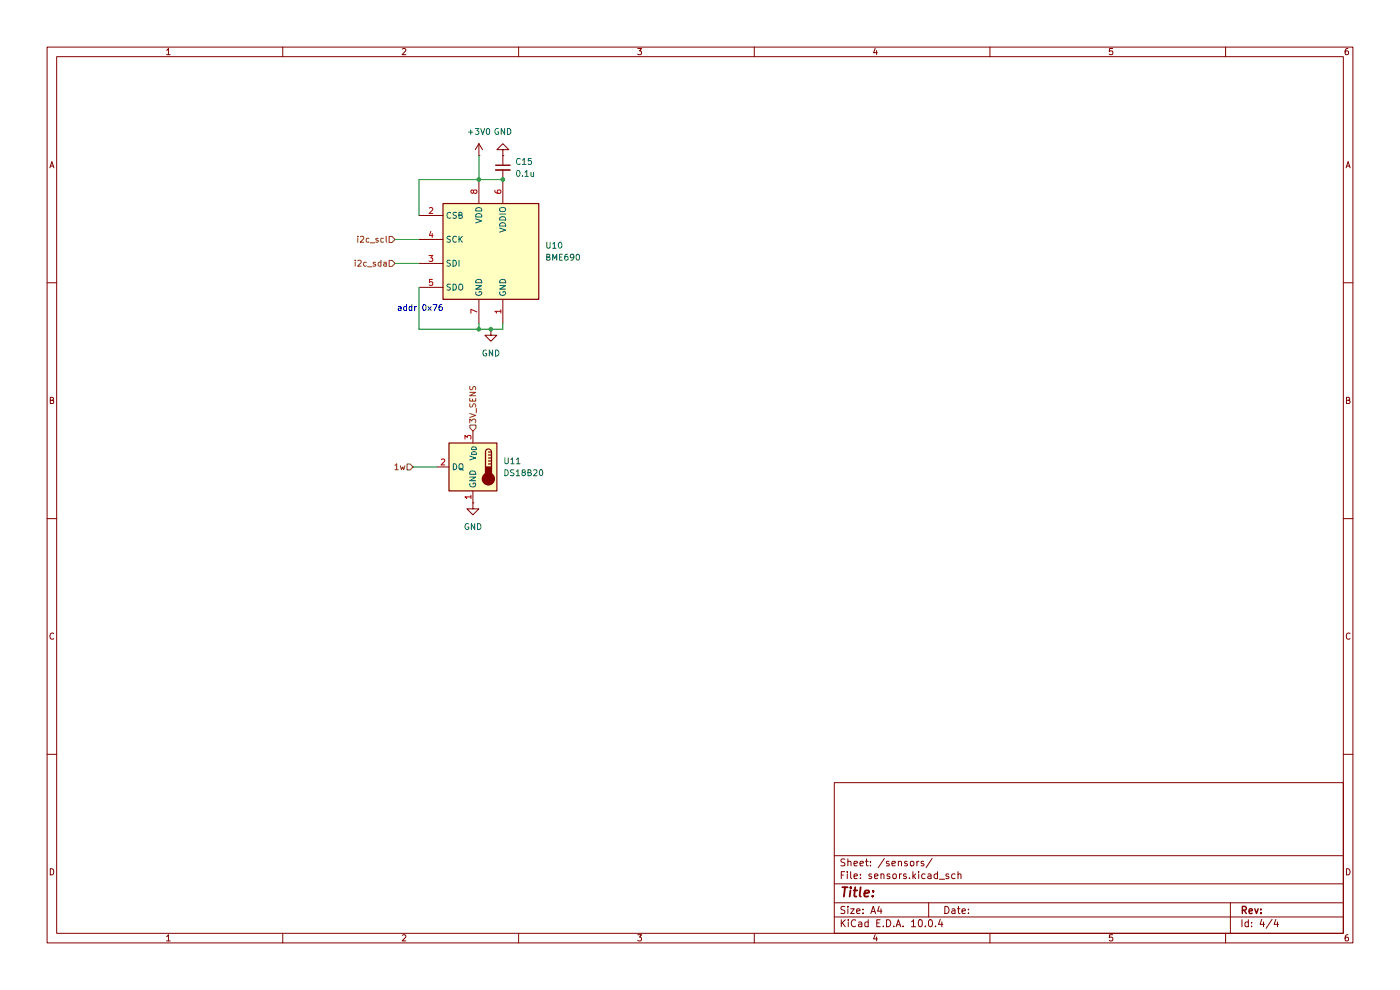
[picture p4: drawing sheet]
(kicad_sch
 (version 20260306)
 (generator "eeschema")
 (generator_version "10.0")
 (paper "A4")
 (lib_symbols
  (symbol "Device:C_Small"
   (pin_numbers (hide yes))
   (pin_names
    (offset 0.254) (hide yes)) (exclude_from_sim no) (in_bom yes) (on_board yes)
   (in_pos_files yes)
   (duplicate_pin_numbers_are_jumpers no)
   (property "Reference" "C" (at 0.254 1.778 0) (show_name no) (do_not_autoplace no) (effects (font (size 1.27 1.27)) (justify left)))
   (property "Value" "C_Small" (at 0.254 -2.032 0) (show_name no) (do_not_autoplace no) (effects (font (size 1.27 1.27)) (justify left)))
   (property "Footprint" "" (at 0 0 0) (show_name no) (do_not_autoplace no) (hide yes) (effects (font (size 1.27 1.27))))
   (property "Datasheet" "" (at 0 0 0) (show_name no) (do_not_autoplace no) (hide yes) (effects (font (size 1.27 1.27))))
   (property "Description" "Unpolarized capacitor, small symbol" (at 0 0 0) (show_name no) (do_not_autoplace no) (hide yes) (effects (font (size 1.27 1.27))))
   (symbol "C_Small_0_1"
    (polyline (pts (xy -1.524 0.508) (xy 1.524 0.508)) (stroke (width 0.3048) (type default)) (fill (type none)))
    (polyline (pts (xy -1.524 -0.508) (xy 1.524 -0.508)) (stroke (width 0.3302) (type default)) (fill (type none))))
   (symbol "C_Small_1_1"
    (pin passive line (at 0 2.54 270) (length 2.032) (name "" (effects (font (size 1.27 1.27)))) (number "1" (effects (font (size 1.27 1.27)))))
    (pin passive line (at 0 -2.54 90) (length 2.032) (name "" (effects (font (size 1.27 1.27)))) (number "2" (effects (font (size 1.27 1.27))))))
   (embedded_fonts no))
  (symbol "Sensor:BME680" (exclude_from_sim no) (in_bom yes) (on_board yes)
   (in_pos_files yes)
   (duplicate_pin_numbers_are_jumpers no)
   (property "Reference" "U9" (at -11.43 1.2701 0) (show_name no) (do_not_autoplace no) (effects (font (size 1.27 1.27)) (justify right)))
   (property "Value" "BME690" (at -11.43 -1.2699 0) (show_name no) (do_not_autoplace no) (effects (font (size 1.27 1.27)) (justify right)))
   (property "Footprint" "Package_LGA:Bosch_LGA-8_3x3mm_P0.8mm_ClockwisePinNumbering" (at 36.83 -11.43 0) (show_name no) (do_not_autoplace no) (hide yes) (effects (font (size 1.27 1.27))))
   (property "Datasheet" "https://ae-bst.resource.bosch.com/media/_tech/media/datasheets/BST-BME680-DS001.pdf" (at 0 -5.08 0) (show_name no) (do_not_autoplace no) (hide yes) (effects (font (size 1.27 1.27))))
   (property "Description" "4-in-1 sensor, gas, humidity, pressure, temperature, I2C and SPI interface, 1.71-3.6V, LGA-8" (at 0 0 0) (show_name no) (do_not_autoplace no) (hide yes) (effects (font (size 1.27 1.27))))
   (symbol "BME680_0_1"
    (rectangle (start -10.16 10.16) (end 10.16 -10.16) (stroke (width 0.254) (type default)) (fill (type background))))
   (symbol "BME680_1_1"
    (pin power_in line (at -2.54 -15.24 90) (length 5.08) (name "GND" (effects (font (size 1.27 1.27)))) (number "1" (effects (font (size 1.27 1.27)))))
    (pin input line (at 15.24 7.62 180) (length 5.08) (name "CSB" (effects (font (size 1.27 1.27)))) (number "2" (effects (font (size 1.27 1.27)))))
    (pin bidirectional line (at 15.24 -2.54 180) (length 5.08) (name "SDI" (effects (font (size 1.27 1.27)))) (number "3" (effects (font (size 1.27 1.27)))))
    (pin input line (at 15.24 2.54 180) (length 5.08) (name "SCK" (effects (font (size 1.27 1.27)))) (number "4" (effects (font (size 1.27 1.27)))))
    (pin bidirectional line (at 15.24 -7.62 180) (length 5.08) (name "SDO" (effects (font (size 1.27 1.27)))) (number "5" (effects (font (size 1.27 1.27)))))
    (pin power_in line (at -2.54 15.24 270) (length 5.08) (name "VDDIO" (effects (font (size 1.27 1.27)))) (number "6" (effects (font (size 1.27 1.27)))))
    (pin power_in line (at 2.54 -15.24 90) (length 5.08) (name "GND" (effects (font (size 1.27 1.27)))) (number "7" (effects (font (size 1.27 1.27)))))
    (pin power_in line (at 2.54 15.24 270) (length 5.08) (name "VDD" (effects (font (size 1.27 1.27)))) (number "8" (effects (font (size 1.27 1.27))))))
   (embedded_fonts no))
  (symbol "Sensor_Temperature:DS18B20" (exclude_from_sim no) (in_bom yes) (on_board yes)
   (in_pos_files yes)
   (duplicate_pin_numbers_are_jumpers no)
   (property "Reference" "U" (at -3.81 6.35 0) (show_name no) (do_not_autoplace no) (effects (font (size 1.27 1.27))))
   (property "Value" "DS18B20" (at 6.35 6.35 0) (show_name no) (do_not_autoplace no) (effects (font (size 1.27 1.27))))
   (property "Footprint" "Package_TO_SOT_THT:TO-92_Inline" (at -25.4 -6.35 0) (show_name no) (do_not_autoplace no) (hide yes) (effects (font (size 1.27 1.27))))
   (property "Datasheet" "http://datasheets.maximintegrated.com/en/ds/DS18B20.pdf" (at -3.81 6.35 0) (show_name no) (do_not_autoplace no) (hide yes) (effects (font (size 1.27 1.27))))
   (property "Description" "Programmable Resolution 1-Wire Digital Thermometer TO-92" (at 0 0 0) (show_name no) (do_not_autoplace no) (hide yes) (effects (font (size 1.27 1.27))))
   (symbol "DS18B20_0_1"
    (rectangle (start -5.08 5.08) (end 5.08 -5.08) (stroke (width 0.254) (type default)) (fill (type background)))
    (polyline (pts (xy -3.937 3.175) (xy -3.937 0)) (stroke (width 0.254) (type default)) (fill (type none)))
    (polyline (pts (xy -3.937 3.175) (xy -3.302 3.175)) (stroke (width 0.254) (type default)) (fill (type none)))
    (polyline (pts (xy -3.937 2.54) (xy -3.302 2.54)) (stroke (width 0.254) (type default)) (fill (type none)))
    (polyline (pts (xy -3.937 1.905) (xy -3.302 1.905)) (stroke (width 0.254) (type default)) (fill (type none)))
    (polyline (pts (xy -3.937 1.27) (xy -3.302 1.27)) (stroke (width 0.254) (type default)) (fill (type none)))
    (polyline (pts (xy -3.937 0.635) (xy -3.302 0.635)) (stroke (width 0.254) (type default)) (fill (type none)))
    (arc (start -3.937 3.175) (mid -3.302 3.8073) (end -2.667 3.175) (stroke (width 0.254) (type default)) (fill (type none)))
    (circle (center -3.302 -2.54) (radius 1.27) (stroke (width 0.254) (type default)) (fill (type outline)))
    (polyline (pts (xy -2.667 3.175) (xy -2.667 0)) (stroke (width 0.254) (type default)) (fill (type none)))
    (rectangle (start -2.667 -1.905) (end -3.937 0) (stroke (width 0.254) (type default)) (fill (type outline))))
   (symbol "DS18B20_1_1"
    (pin power_in line (at 0 -7.62 90) (length 2.54) (name "GND" (effects (font (size 1.27 1.27)))) (number "1" (effects (font (size 1.27 1.27)))))
    (pin bidirectional line (at 7.62 0 180) (length 2.54) (name "DQ" (effects (font (size 1.27 1.27)))) (number "2" (effects (font (size 1.27 1.27)))))
    (pin power_in line (at 0 7.62 270) (length 2.54) (name "V_{DD}" (effects (font (size 1.27 1.27)))) (number "3" (effects (font (size 1.27 1.27))))))
   (embedded_fonts no))
  (symbol "power:+3V0"
   (power global)
   (pin_numbers (hide yes))
   (pin_names
    (offset 0) (hide yes)) (exclude_from_sim no) (in_bom yes) (on_board yes)
   (in_pos_files yes)
   (duplicate_pin_numbers_are_jumpers no)
   (property "Reference" "#PWR" (at 0 -3.81 0) (show_name no) (do_not_autoplace no) (hide yes) (effects (font (size 1.27 1.27))))
   (property "Value" "+3V0" (at 0 3.556 0) (show_name no) (do_not_autoplace no) (effects (font (size 1.27 1.27))))
   (property "Footprint" "" (at 0 0 0) (show_name no) (do_not_autoplace no) (hide yes) (effects (font (size 1.27 1.27))))
   (property "Datasheet" "" (at 0 0 0) (show_name no) (do_not_autoplace no) (hide yes) (effects (font (size 1.27 1.27))))
   (property "Description" "Power symbol creates a global label with name \"+3V0\"" (at 0 0 0) (show_name no) (do_not_autoplace no) (hide yes) (effects (font (size 1.27 1.27))))
   (symbol "+3V0_0_1"
    (polyline (pts (xy -0.762 1.27) (xy 0 2.54)) (stroke (width 0) (type default)) (fill (type none)))
    (polyline (pts (xy 0 2.54) (xy 0.762 1.27)) (stroke (width 0) (type default)) (fill (type none)))
    (polyline (pts (xy 0 0) (xy 0 2.54)) (stroke (width 0) (type default)) (fill (type none))))
   (symbol "+3V0_1_1"
    (pin power_in line (at 0 0 90) (length 0) (name "" (effects (font (size 1.27 1.27)))) (number "1" (effects (font (size 1.27 1.27))))))
   (embedded_fonts no))
  (symbol "power:GND"
   (power global)
   (pin_numbers (hide yes))
   (pin_names
    (offset 0) (hide yes)) (exclude_from_sim no) (in_bom yes) (on_board yes)
   (in_pos_files yes)
   (duplicate_pin_numbers_are_jumpers no)
   (property "Reference" "#PWR" (at 0 -6.35 0) (show_name no) (do_not_autoplace no) (hide yes) (effects (font (size 1.27 1.27))))
   (property "Value" "GND" (at 0 -3.81 0) (show_name no) (do_not_autoplace no) (effects (font (size 1.27 1.27))))
   (property "Footprint" "" (at 0 0 0) (show_name no) (do_not_autoplace no) (hide yes) (effects (font (size 1.27 1.27))))
   (property "Datasheet" "" (at 0 0 0) (show_name no) (do_not_autoplace no) (hide yes) (effects (font (size 1.27 1.27))))
   (property "Description" "Power symbol creates a global label with name \"GND\" , ground" (at 0 0 0) (show_name no) (do_not_autoplace no) (hide yes) (effects (font (size 1.27 1.27))))
   (symbol "GND_0_1"
    (polyline (pts (xy 0 0) (xy 0 -1.27) (xy 1.27 -1.27) (xy 0 -2.54) (xy -1.27 -1.27) (xy 0 -1.27)) (stroke (width 0) (type default)) (fill (type none))))
   (symbol "GND_1_1"
    (pin power_in line (at 0 0 270) (length 0) (name "" (effects (font (size 1.27 1.27)))) (number "1" (effects (font (size 1.27 1.27))))))
   (embedded_fonts no)))
 (text "addr 0x76\n"
  (exclude_from_sim no)
  (at 89.154 65.532 0)
  (effects (font (size 1.27 1.27))))
 (junction
  (at 106.68 38.1)
  (diameter 0)
  (color 0 0 0 0))
 (junction
  (at 101.6 69.85)
  (diameter 0)
  (color 0 0 0 0))
 (junction
  (at 101.6 38.1)
  (diameter 0)
  (color 0 0 0 0))
 (junction
  (at 104.14 69.85)
  (diameter 0)
  (color 0 0 0 0))
 (wire
  (pts (xy 106.68 68.58) (xy 106.68 69.85))
  (stroke (width 0) (type default)))
 (wire
  (pts (xy 106.68 69.85) (xy 104.14 69.85))
  (stroke (width 0) (type default)))
 (wire
  (pts (xy 101.6 68.58) (xy 101.6 69.85))
  (stroke (width 0) (type default)))
 (wire
  (pts (xy 87.63 99.06) (xy 92.71 99.06))
  (stroke (width 0) (type default)))
 (wire
  (pts (xy 88.9 38.1) (xy 101.6 38.1))
  (stroke (width 0) (type default)))
 (wire
  (pts (xy 88.9 69.85) (xy 101.6 69.85))
  (stroke (width 0) (type default)))
 (wire
  (pts (xy 101.6 33.02) (xy 101.6 38.1))
  (stroke (width 0) (type default)))
 (wire
  (pts (xy 88.9 60.96) (xy 88.9 69.85))
  (stroke (width 0) (type default)))
 (wire
  (pts (xy 88.9 45.72) (xy 88.9 38.1))
  (stroke (width 0) (type default)))
 (wire
  (pts (xy 101.6 38.1) (xy 106.68 38.1))
  (stroke (width 0) (type default)))
 (wire
  (pts (xy 83.82 55.88) (xy 88.9 55.88))
  (stroke (width 0) (type default)))
 (wire
  (pts (xy 83.82 50.8) (xy 88.9 50.8))
  (stroke (width 0) (type default)))
 (wire
  (pts (xy 101.6 69.85) (xy 104.14 69.85))
  (stroke (width 0) (type default)))
 (hierarchical_label "i2c_sda"
  (shape input)
  (at 83.82 55.88 180)
  (effects (font (size 1.27 1.27)) (justify right)))
 (hierarchical_label "3V_SENS"
  (shape input)
  (at 100.33 91.44 90)
  (effects (font (size 1.27 1.27)) (justify left)))
 (hierarchical_label "1w"
  (shape input)
  (at 87.63 99.06 180)
  (effects (font (size 1.27 1.27)) (justify right)))
 (hierarchical_label "i2c_scl"
  (shape input)
  (at 83.82 50.8 180)
  (effects (font (size 1.27 1.27)) (justify right)))
 (symbol
  (lib_id "power:GND")
  (at 100.33 106.68 0)
  (unit 1)
  (body_style 1)
  (exclude_from_sim no)
  (in_bom yes)
  (on_board yes)
  (in_pos_files yes)
  (dnp no)
  (fields_autoplaced yes)
  (property "Reference" "#PWR032" (at 100.33 113.03 0) (hide yes) (show_name no) (do_not_autoplace no) (effects (font (size 1.27 1.27))))
  (property "Value" "GND" (at 100.33 111.76 0) (show_name no) (do_not_autoplace no) (effects (font (size 1.27 1.27))))
  (property "Footprint" "" (at 100.33 106.68 0) (hide yes) (show_name no) (do_not_autoplace no) (effects (font (size 1.27 1.27))))
  (property "Datasheet" "" (at 100.33 106.68 0) (hide yes) (show_name no) (do_not_autoplace no) (effects (font (size 1.27 1.27))))
  (property "Description" "Power symbol creates a global label with name \"GND\" , ground" (at 100.33 106.68 0) (hide yes) (show_name no) (do_not_autoplace no) (effects (font (size 1.27 1.27))))
  (pin "1"))
 (symbol
  (lib_id "Sensor:BME680")
  (at 104.14 53.34 0)
  (mirror y)
  (unit 1)
  (body_style 1)
  (exclude_from_sim no)
  (in_bom yes)
  (on_board yes)
  (in_pos_files yes)
  (dnp no)
  (property "Reference" "U10" (at 115.57 52.0699 0) (show_name no) (do_not_autoplace no) (effects (font (size 1.27 1.27)) (justify right)))
  (property "Value" "BME690" (at 115.57 54.6099 0) (show_name no) (do_not_autoplace no) (effects (font (size 1.27 1.27)) (justify right)))
  (property "Footprint" "Package_LGA:Bosch_LGA-8_3x3mm_P0.8mm_ClockwisePinNumbering" (at 67.31 64.77 0) (hide yes) (show_name no) (do_not_autoplace no) (effects (font (size 1.27 1.27))))
  (property "Datasheet" "https://ae-bst.resource.bosch.com/media/_tech/media/datasheets/BST-BME680-DS001.pdf" (at 104.14 58.42 0) (hide yes) (show_name no) (do_not_autoplace no) (effects (font (size 1.27 1.27))))
  (property "Description" "4-in-1 sensor, gas, humidity, pressure, temperature, I2C and SPI interface, 1.71-3.6V, LGA-8" (at 104.14 53.34 0) (hide yes) (show_name no) (do_not_autoplace no) (effects (font (size 1.27 1.27))))
  (pin "7")
  (pin "6")
  (pin "3")
  (pin "8")
  (pin "4")
  (pin "1")
  (pin "2")
  (pin "5"))
 (symbol
  (lib_id "power:GND")
  (at 106.68 33.02 180)
  (unit 1)
  (body_style 1)
  (exclude_from_sim no)
  (in_bom yes)
  (on_board yes)
  (in_pos_files yes)
  (dnp no)
  (fields_autoplaced yes)
  (property "Reference" "#PWR030" (at 106.68 26.67 0) (hide yes) (show_name no) (do_not_autoplace no) (effects (font (size 1.27 1.27))))
  (property "Value" "GND" (at 106.68 27.94 0) (show_name no) (do_not_autoplace no) (effects (font (size 1.27 1.27))))
  (property "Footprint" "" (at 106.68 33.02 0) (hide yes) (show_name no) (do_not_autoplace no) (effects (font (size 1.27 1.27))))
  (property "Datasheet" "" (at 106.68 33.02 0) (hide yes) (show_name no) (do_not_autoplace no) (effects (font (size 1.27 1.27))))
  (property "Description" "Power symbol creates a global label with name \"GND\" , ground" (at 106.68 33.02 0) (hide yes) (show_name no) (do_not_autoplace no) (effects (font (size 1.27 1.27))))
  (pin "1"))
 (symbol
  (lib_id "Sensor_Temperature:DS18B20")
  (at 100.33 99.06 0)
  (mirror y)
  (unit 1)
  (body_style 1)
  (exclude_from_sim no)
  (in_bom yes)
  (on_board yes)
  (in_pos_files yes)
  (dnp no)
  (property "Reference" "U11" (at 106.68 97.7899 0) (show_name no) (do_not_autoplace no) (effects (font (size 1.27 1.27)) (justify right)))
  (property "Value" "DS18B20" (at 106.68 100.3299 0) (show_name no) (do_not_autoplace no) (effects (font (size 1.27 1.27)) (justify right)))
  (property "Footprint" "Package_TO_SOT_THT:TO-92_Inline" (at 125.73 105.41 0) (hide yes) (show_name no) (do_not_autoplace no) (effects (font (size 1.27 1.27))))
  (property "Datasheet" "http://datasheets.maximintegrated.com/en/ds/DS18B20.pdf" (at 104.14 92.71 0) (hide yes) (show_name no) (do_not_autoplace no) (effects (font (size 1.27 1.27))))
  (property "Description" "Programmable Resolution 1-Wire Digital Thermometer TO-92" (at 100.33 99.06 0) (hide yes) (show_name no) (do_not_autoplace no) (effects (font (size 1.27 1.27))))
  (pin "3")
  (pin "1")
  (pin "2"))
 (symbol
  (lib_id "power:+3V0")
  (at 101.6 33.02 0)
  (unit 1)
  (body_style 1)
  (exclude_from_sim no)
  (in_bom yes)
  (on_board yes)
  (in_pos_files yes)
  (dnp no)
  (fields_autoplaced yes)
  (property "Reference" "#PWR029" (at 101.6 36.83 0) (hide yes) (show_name no) (do_not_autoplace no) (effects (font (size 1.27 1.27))))
  (property "Value" "+3V0" (at 101.6 27.94 0) (show_name no) (do_not_autoplace no) (effects (font (size 1.27 1.27))))
  (property "Footprint" "" (at 101.6 33.02 0) (hide yes) (show_name no) (do_not_autoplace no) (effects (font (size 1.27 1.27))))
  (property "Datasheet" "" (at 101.6 33.02 0) (hide yes) (show_name no) (do_not_autoplace no) (effects (font (size 1.27 1.27))))
  (property "Description" "Power symbol creates a global label with name \"+3V0\"" (at 101.6 33.02 0) (hide yes) (show_name no) (do_not_autoplace no) (effects (font (size 1.27 1.27))))
  (pin "1"))
 (symbol
  (lib_id "Device:C_Small")
  (at 106.68 35.56 0)
  (unit 1)
  (body_style 1)
  (exclude_from_sim no)
  (in_bom yes)
  (on_board yes)
  (in_pos_files yes)
  (dnp no)
  (fields_autoplaced yes)
  (property "Reference" "C15" (at 109.22 34.2962 0) (show_name no) (do_not_autoplace no) (effects (font (size 1.27 1.27)) (justify left)))
  (property "Value" "0.1u" (at 109.22 36.8362 0) (show_name no) (do_not_autoplace no) (effects (font (size 1.27 1.27)) (justify left)))
  (property "Footprint" "Capacitor_SMD:C_0805_2012Metric" (at 106.68 35.56 0) (hide yes) (show_name no) (do_not_autoplace no) (effects (font (size 1.27 1.27))))
  (property "Datasheet" "" (at 106.68 35.56 0) (hide yes) (show_name no) (do_not_autoplace no) (effects (font (size 1.27 1.27))))
  (property "Description" "Unpolarized capacitor, small symbol" (at 106.68 35.56 0) (hide yes) (show_name no) (do_not_autoplace no) (effects (font (size 1.27 1.27))))
  (pin "2")
  (pin "1"))
 (symbol
  (lib_id "power:GND")
  (at 104.14 69.85 0)
  (unit 1)
  (body_style 1)
  (exclude_from_sim no)
  (in_bom yes)
  (on_board yes)
  (in_pos_files yes)
  (dnp no)
  (fields_autoplaced yes)
  (property "Reference" "#PWR031" (at 104.14 76.2 0) (hide yes) (show_name no) (do_not_autoplace no) (effects (font (size 1.27 1.27))))
  (property "Value" "GND" (at 104.14 74.93 0) (show_name no) (do_not_autoplace no) (effects (font (size 1.27 1.27))))
  (property "Footprint" "" (at 104.14 69.85 0) (hide yes) (show_name no) (do_not_autoplace no) (effects (font (size 1.27 1.27))))
  (property "Datasheet" "" (at 104.14 69.85 0) (hide yes) (show_name no) (do_not_autoplace no) (effects (font (size 1.27 1.27))))
  (property "Description" "Power symbol creates a global label with name \"GND\" , ground" (at 104.14 69.85 0) (hide yes) (show_name no) (do_not_autoplace no) (effects (font (size 1.27 1.27))))
  (pin "1")))
